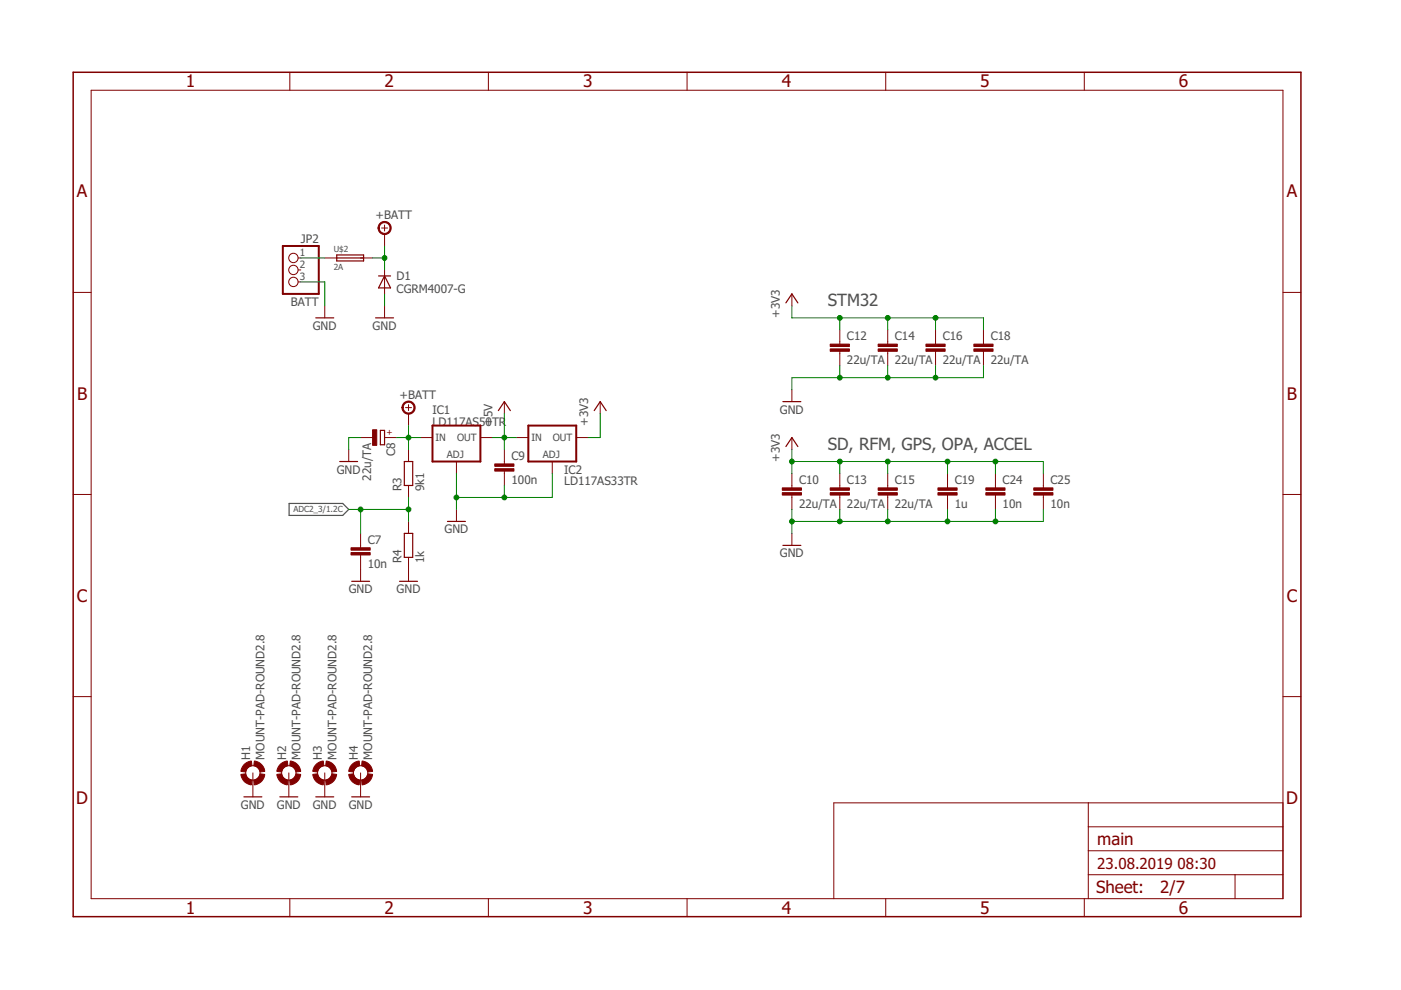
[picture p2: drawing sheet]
<svg xmlns="http://www.w3.org/2000/svg" width="297mm" height="210mm" viewBox="0 0 297 210" stroke-linecap="round" stroke-linejoin="round" font-family="sans-serif">
<path d="M61.3 106.7h11.4l1.2 1.3-1.2 1.3h-11.4z" fill="none" stroke="#505050" stroke-width=".25"/>
<g fill="none" stroke="#800000" stroke-width=".21">
<path d="M19.3 19.1h252.7v171.4h-252.7zM61.4 15.3v3.8M103.5 15.3v3.8M145.7 15.3v3.8M187.8 15.3v3.8M229.9 15.3v3.8M63.2 54.7h.6M63.2 57.2h.6M63.2 59.8h.6M68.9 54.7h2.5M76.5 54.7h2.5M80.9 48.3h1.3"/>
<path d="M81.5 47.7v1.3M81.5 49.6v2.6M81.5 57.2v5.1M15.5 62h3.8M68.9 64.9v2.5M81.5 64.9v2.5M167.9 62.3v2.6M178.1 69.9v3.1M178.1 74.5v3M188.2 69.9v3.1M188.2 74.5v3M198.4 69.9v3.1"/>
<path d="M198.4 74.5v3M208.5 69.9v3.1M208.5 74.5v3M272 62h3.8M73.9 95.3v2.6M76.5 92.8h2.5M81.5 92.8h2.6M86 86.4h1.2M86.6 85.8v1.3M86.6 87.7v2.5M86.6 95.3v2.6M89.2 92.8h2.5"/>
<path d="M96.8 97.9v2.5M101.9 92.8h2.5M106.9 85.2v2.5M106.9 95.3v3.1M106.9 99.9v3M109.5 92.8h2.5M117.1 97.9v2.5M122.2 92.8h2.5M127.3 85.2v2.5M167.9 82.6v2.6M167.9 92.8v2.5M15.5 104.8h3.8"/>
<path d="M76.5 113.1v3M76.5 117.7v5.6M86.6 102.9v2.6M86.6 110.6v2.5M86.6 118.2v5.1M96.8 108v2.6M167.9 100.4v3M167.9 105v3M167.9 113.1v2.5M178.1 100.4v3M178.1 105v3M188.2 100.4v3"/>
<path d="M188.2 105v3M200.9 100.4v3M200.9 105v3M211.1 100.4v3M211.1 105v3M221.2 100.4v3M221.2 105v3M272 104.8h3.8M15.5 147.7h3.8M272 147.7h3.8M53.6 163.9v5.1M61.2 163.9v5.1"/>
<path d="M68.9 163.9v5.1M76.5 163.9v5.1M230.7 170.2v20.3M230.7 175.3h41.3M272 170.2h-95.2v20.3M61.4 190.5v3.9M103.5 190.5v3.9M145.7 190.5v3.9M187.8 190.5v3.9M229.9 190.5v3.9M230.7 185.5h41.3M230.7 180.4h41.3"/>
<path d="M261.9 185.5v5"/>
<circle cx="62.2" cy="54.7" r=".99"/>
<circle cx="62.2" cy="57.2" r=".99"/>
<circle cx="62.2" cy="59.8" r=".99"/>
<circle cx="53.6" cy="163.9" r="1.52"/>
<circle cx="61.2" cy="163.9" r="1.52"/>
<circle cx="68.9" cy="163.9" r="1.52"/>
<circle cx="76.5" cy="163.9" r="1.52"/>
</g>
<g fill="#800000" stroke="#800000" stroke-width=".21">
<path d="M85.6 85.5a1.4 1.4 0 0 1 2.2 .2 1.4 1.4 0 0 1-.8 2.1 1.4 1.4 0 0 1-1.8-1.4h.3a1.15 1.15 0 0 1 1.6-1 1.15 1.15 0 0 1 .3 1.9 1.15 1.15 0 0 1-1.9-.6v-.3h-.3z" fill-rule="evenodd"/>
<path d="M80.5 47.4a1.4 1.4 0 0 1 2.2 .2 1.4 1.4 0 0 1-.8 2.1 1.4 1.4 0 0 1-1.8-1.4h.3a1.15 1.15 0 0 1 1.6-1 1.15 1.15 0 0 1 .3 1.9 1.15 1.15 0 0 1-1.9-.6v-.3h-.3z" fill-rule="evenodd"/>
<path d="M51.6 162.2l.7-.5 1-.3 .1 .9-.6 .3a1.4 1.4 0 0 0-.7 1.1l-1-.1z" fill-rule="evenodd"/>
<path d="M51.1 164.2l1-.1 .4 .9 .9 .4-.1 1a2.48 2.48 0 0 1-2.2-2.2z" fill-rule="evenodd"/>
<path d="M55.1 164.1l1 .1a2.48 2.48 0 0 1-2.2 2.2l-.1-1 .9-.4z" fill-rule="evenodd"/>
<path d="M53.9 161.4a2.49 2.49 0 0 1 2.2 2.2l-1 .1-.4-.9-.9-.5z" fill-rule="evenodd"/>
<path d="M59.3 162.2l.6-.5 1-.3 .1 .9-.9 .5-.4 .9-1-.1z" fill-rule="evenodd"/>
<path d="M58.7 164.2l1-.1 .4 .9 .9 .4-.1 1a2.48 2.48 0 0 1-2.2-2.2z" fill-rule="evenodd"/>
<path d="M62.8 164.1l1 .1a2.48 2.48 0 0 1-2.2 2.2l-.2-1 .9-.4z" fill-rule="evenodd"/>
<path d="M61.6 161.4a2.49 2.49 0 0 1 2.2 2.2l-1 .1-.5-.9-.9-.5z" fill-rule="evenodd"/>
<path d="M66.9 162.2l.6-.5 1-.3 .2 .9-.9 .5-.5 .9-1-.1z" fill-rule="evenodd"/>
<path d="M66.3 164.2l1-.1 .5 .9 .9 .4-.2 1a2.48 2.48 0 0 1-2.2-2.2z" fill-rule="evenodd"/>
<path d="M70.4 164.1l1 .1a2.48 2.48 0 0 1-2.2 2.2l-.2-1 .9-.4z" fill-rule="evenodd"/>
<path d="M69.2 161.4a2.49 2.49 0 0 1 2.2 2.2l-1 .1-.5-.9-.9-.5z" fill-rule="evenodd"/>
<path d="M74.5 162.2l.6-.5 1.1-.3 .1 .9-.9 .5-.5 .9-1-.1z" fill-rule="evenodd"/>
<path d="M73.9 164.2l1-.1 .5 .9 .9 .4-.1 1a2.48 2.48 0 0 1-2.3-2.2z" fill-rule="evenodd"/>
<path d="M78 164.1l1 .1a2.48 2.48 0 0 1-2.2 2.2l-.1-1 .9-.4z" fill-rule="evenodd"/>
<path d="M76.8 161.4a2.48 2.48 0 0 1 2.2 2.2l-1 .1-.4-.9-.9-.5z" fill-rule="evenodd"/>
</g>
<g fill="none" stroke="#800000" stroke-width=".25">
<path d="M71.4 54.1h5.7v1.2h-5.7zM71.4 54.7h5.7M80.3 58.5h2.5M81.5 58.5l1.3 2.5h-2.5zM67 67.4h3.8M79.6 67.4h3.8M166.6 64.2l1.3-1.9 1.3 1.9M72 97.9h3.8M80.6 91.2h.9v3.1h-.9zM85.7 97.9h1.8v5h-1.8zM105.7 87.1l1.2-1.9 1.3 1.9M126 87.1l1.3-1.9 1.2 1.9"/>
<path d="M166 85.2h3.8M166.6 94.7l1.3-1.9 1.3 1.9M85.7 113.1h1.8v5.1h-1.8zM94.9 110.6h3.8M166 115.6h3.8M74.6 123.3h3.8M84.7 123.3h3.8M51.7 169h3.8M59.3 169h3.8M67 169h3.8M74.6 169h3.8"/>
</g>
<path d="M60 52.2h7.6v10.1h-7.6zM91.7 90.2h10.2v7.7h-10.2zM112 90.2h10.2v7.7h-10.2z" fill="none" stroke="#800000" stroke-width=".42"/>
<path d="M15.5 15.3h260.3v179.1h-260.3z" fill="none" stroke="#800000" stroke-width=".32"/>
<g fill="#800000" stroke="#800000" stroke-width=".21">
<path d="M74.4 117.2h4.1v.5h-4.1z"/>
<path d="M74.4 116.1h4.1v.5h-4.1z"/>
<path d="M176 74h4.1v.5h-4.1z"/>
<path d="M176 73h4.1v.5h-4.1z"/>
<path d="M186.2 74h4v.5h-4z"/>
<path d="M186.2 73h4v.5h-4z"/>
<path d="M196.3 74h4.1v.5h-4.1z"/>
<path d="M196.3 73h4.1v.5h-4.1z"/>
<path d="M206.5 74h4v.5h-4z"/>
<path d="M206.5 73h4v.5h-4z"/>
<path d="M165.9 104.5h4v.5h-4z"/>
<path d="M165.9 103.4h4v.5h-4z"/>
<path d="M176 104.5h4.1v.5h-4.1z"/>
<path d="M176 103.4h4.1v.5h-4.1z"/>
<path d="M186.2 104.5h4v.5h-4z"/>
<path d="M186.2 103.4h4v.5h-4z"/>
<path d="M79 91.1h.9v3.3h-.9z"/>
<path d="M104.9 99.4h4.1v.5h-4.1z"/>
<path d="M104.9 98.4h4.1v.5h-4.1z"/>
<path d="M198.9 104.5h4v.5h-4z"/>
<path d="M198.9 103.4h4v.5h-4z"/>
<path d="M209 104.5h4.1v.5h-4.1z"/>
<path d="M209 103.4h4.1v.5h-4.1z"/>
<path d="M219.2 104.5h4v.5h-4z"/>
<path d="M219.2 103.4h4v.5h-4z"/>
</g>
<g fill="none" stroke="#008000" stroke-width=".21">
<path d="M63.8 59.8h5.1v5.1M63.8 54.7h5.1M79 54.7h2.5M81.5 52.2v5M81.5 62.3v2.6M167.9 64.9v2.5h40.6v2.5M178.1 67.4v2.5M178.1 77.5v2.6M188.2 67.4v2.5M188.2 77.5v2.6M198.4 67.4v2.5M198.4 77.5v2.6"/>
<path d="M208.5 77.5v2.6h-40.6v2.5M76.5 92.8h-2.6v2.5M84.1 92.8h5.1M86.6 90.2v5.1M104.4 92.8h5.1M106.9 87.7v7.6M127.3 87.7v5.1h-2.6M167.9 95.3v5.1M167.9 97.9h53.3v2.5M178.1 97.9v2.5M188.2 97.9v2.5M200.9 97.9v2.5"/>
<path d="M211.1 97.9v2.5M73.9 108h12.7M76.5 108v5.1M86.6 105.5v5.1M96.8 100.4v7.6M106.9 102.9v2.6M117.1 100.4v5.1h-20.3M167.9 108v5.1M178.1 108v2.6M188.2 108v2.6M200.9 108v2.6M211.1 108v2.6"/>
<path d="M221.2 108v2.6h-53.3"/>
</g>
<g fill="#008000" stroke="#008000" stroke-width=".21">
<circle cx="96.8" cy="105.5" r=".51"/>
<circle cx="106.9" cy="105.5" r=".51"/>
<circle cx="178.1" cy="80.1" r=".51"/>
<circle cx="188.2" cy="80.1" r=".51"/>
<circle cx="198.4" cy="80.1" r=".51"/>
<circle cx="167.9" cy="110.6" r=".51"/>
<circle cx="178.1" cy="110.6" r=".51"/>
<circle cx="188.2" cy="110.6" r=".51"/>
<circle cx="200.9" cy="110.6" r=".51"/>
<circle cx="211.1" cy="110.6" r=".51"/>
<circle cx="198.4" cy="67.4" r=".51"/>
<circle cx="188.2" cy="67.4" r=".51"/>
<circle cx="178.1" cy="67.4" r=".51"/>
<circle cx="167.9" cy="97.9" r=".51"/>
<circle cx="188.2" cy="97.9" r=".51"/>
<circle cx="178.1" cy="97.9" r=".51"/>
<circle cx="200.9" cy="97.9" r=".51"/>
<circle cx="211.1" cy="97.9" r=".51"/>
<circle cx="106.9" cy="92.8" r=".51"/>
<circle cx="86.6" cy="92.8" r=".51"/>
<circle cx="81.5" cy="54.7" r=".51"/>
<circle cx="86.6" cy="108" r=".51"/>
<circle cx="76.5" cy="108" r=".51"/>
</g>
<g font-size="3.7" fill="#800000">
<text x="39.4" y="18.5">1</text>
<text x="81.5" y="18.5">2</text>
<text x="123.6" y="18.5">3</text>
<text x="165.7" y="18.5">4</text>
<text x="207.8" y="18.5">5</text>
<text x="250" y="18.5">6</text>
<text x="16.3" y="41.9">A</text>
<text x="272.8" y="41.9">A</text>
<text x="16.3" y="84.7">B</text>
<text x="272.8" y="84.7">B</text>
<text x="16.3" y="127.6">C</text>
<text x="272.8" y="127.6">C</text>
<text x="16.2" y="170.4">D</text>
<text x="272.7" y="170.4">D</text>
<text x="39.4" y="193.7">1</text>
<text x="81.5" y="193.7">2</text>
<text x="123.6" y="193.7">3</text>
<text x="165.7" y="193.7">4</text>
<text x="207.8" y="193.7">5</text>
<text x="250" y="193.7">6</text>
</g>
<g font-size="3.6" fill="#505050">
<text x="175.5" y="64.8">STM32</text>
<text x="175.5" y="95.3">SD, RFM, GPS, OPA, ACCEL</text>
</g>
<g font-size="3.6" fill="#800000">
<text x="232.6" y="179.1">main</text>
<text x="232.4" y="189.4">Sheet:</text>
<text x="246" y="189.3">2/7</text>
</g>
<g font-size="3.2" fill="#800000">
<text x="232.6" y="184.2">23.08.2019</text>
<text x="249.7" y="184.2">08:30</text>
</g>
<g font-size="2.5" fill="#505050">
<text x="79.6" y="46.4">+BATT</text>
<text x="63.8" y="51.5">JP2</text>
<text x="84.1" y="59.3">D1</text>
<text x="61.7" y="64.8">BATT</text>
<text x="84.1" y="62.1">CGRM4007-G</text>
<text x="66.3" y="69.9">GND</text>
<text x="79" y="69.9">GND</text>
<text x="165.3" y="67.4" transform="rotate(-90 165.3 67.4)">+3V3</text>
<text x="179.6" y="77.2">22u/TA</text>
<text x="179.6" y="72.1">C12</text>
<text x="189.7" y="77.2">22u/TA</text>
<text x="189.7" y="72.1">C14</text>
<text x="199.9" y="77.2">22u/TA</text>
<text x="199.9" y="72.1">C16</text>
<text x="210" y="77.2">22u/TA</text>
<text x="210" y="72.1">C18</text>
<text x="84.7" y="84.5">+BATT</text>
<text x="91.7" y="87.7">IC1</text>
<text x="165.3" y="87.7">GND</text>
<text x="91.7" y="90.2">LD117AS50TR</text>
<text x="104.4" y="90.2" transform="rotate(-90 104.4 90.2)">+5V</text>
<text x="124.7" y="90.2" transform="rotate(-90 124.7 90.2)">+3V3</text>
<text x="71.4" y="100.4">GND</text>
<text x="78.7" y="101.9" transform="rotate(-90 78.7 101.9)">22u/TA</text>
<text x="83.8" y="96.8" transform="rotate(-90 83.8 96.8)">C8</text>
<text x="108.5" y="97.5">C9</text>
<text x="119.6" y="100.4">IC2</text>
<text x="165.3" y="97.9" transform="rotate(-90 165.3 97.9)">+3V3</text>
<text x="85.1" y="104.2" transform="rotate(-90 85.1 104.2)">R3</text>
<text x="89.9" y="104.2" transform="rotate(-90 89.9 104.2)">9k1</text>
<text x="108.5" y="102.6">100n</text>
<text x="119.6" y="102.9">LD117AS33TR</text>
<text x="169.4" y="107.6">22u/TA</text>
<text x="169.4" y="102.6">C10</text>
<text x="179.6" y="107.6">22u/TA</text>
<text x="179.6" y="102.6">C13</text>
<text x="189.7" y="107.6">22u/TA</text>
<text x="189.7" y="102.6">C15</text>
<text x="202.4" y="107.6">1u</text>
<text x="202.4" y="102.6">C19</text>
<text x="212.6" y="107.6">10n</text>
<text x="212.6" y="102.6">C24</text>
<text x="222.7" y="107.6">10n</text>
<text x="222.7" y="102.6">C25</text>
<text x="94.2" y="113.1">GND</text>
<text x="78" y="115.3">C7</text>
<text x="85.1" y="119.4" transform="rotate(-90 85.1 119.4)">R4</text>
<text x="89.9" y="119.4" transform="rotate(-90 89.9 119.4)">1k</text>
<text x="165.3" y="118.2">GND</text>
<text x="73.9" y="125.8">GND</text>
<text x="78" y="120.3">10n</text>
<text x="84.1" y="125.8">GND</text>
<text x="53" y="161.1" transform="rotate(-90 53 161.1)">H1</text>
<text x="56.1" y="161.1" transform="rotate(-90 56.1 161.1)">MOUNT-PAD-ROUND2.8</text>
<text x="60.6" y="161.1" transform="rotate(-90 60.6 161.1)">H2</text>
<text x="63.7" y="161.1" transform="rotate(-90 63.7 161.1)">MOUNT-PAD-ROUND2.8</text>
<text x="68.3" y="161.1" transform="rotate(-90 68.3 161.1)">H3</text>
<text x="71.3" y="161.1" transform="rotate(-90 71.3 161.1)">MOUNT-PAD-ROUND2.8</text>
<text x="75.9" y="161.1" transform="rotate(-90 75.9 161.1)">H4</text>
<text x="78.9" y="161.1" transform="rotate(-90 78.9 161.1)">MOUNT-PAD-ROUND2.8</text>
<text x="51.1" y="171.5">GND</text>
<text x="58.7" y="171.5">GND</text>
<text x="66.3" y="171.5">GND</text>
<text x="73.9" y="171.5">GND</text>
</g>
<g font-size="2.1" fill="#505050">
<text x="63.6" y="54.3">1</text>
<text x="63.6" y="56.9">2</text>
<text x="63.6" y="59.4">3</text>
<text x="92.3" y="93.4">IN</text>
<text x="96.9" y="93.4">OUT</text>
<text x="112.7" y="93.4">IN</text>
<text x="117.2" y="93.4">OUT</text>
<text x="94.7" y="97.1">ADJ</text>
<text x="115.1" y="97.1">ADJ</text>
</g>
<g font-size="1.8" fill="#505050">
<text x="70.8" y="53.4">U$2</text>
<text x="70.8" y="57.2">2A</text>
<text x="62.2" y="108.6">ADC2_3/1.2C</text>
</g>
<text font-size="1.8" fill="#800000" x="81.9" y="92.2">+</text>
</svg>
